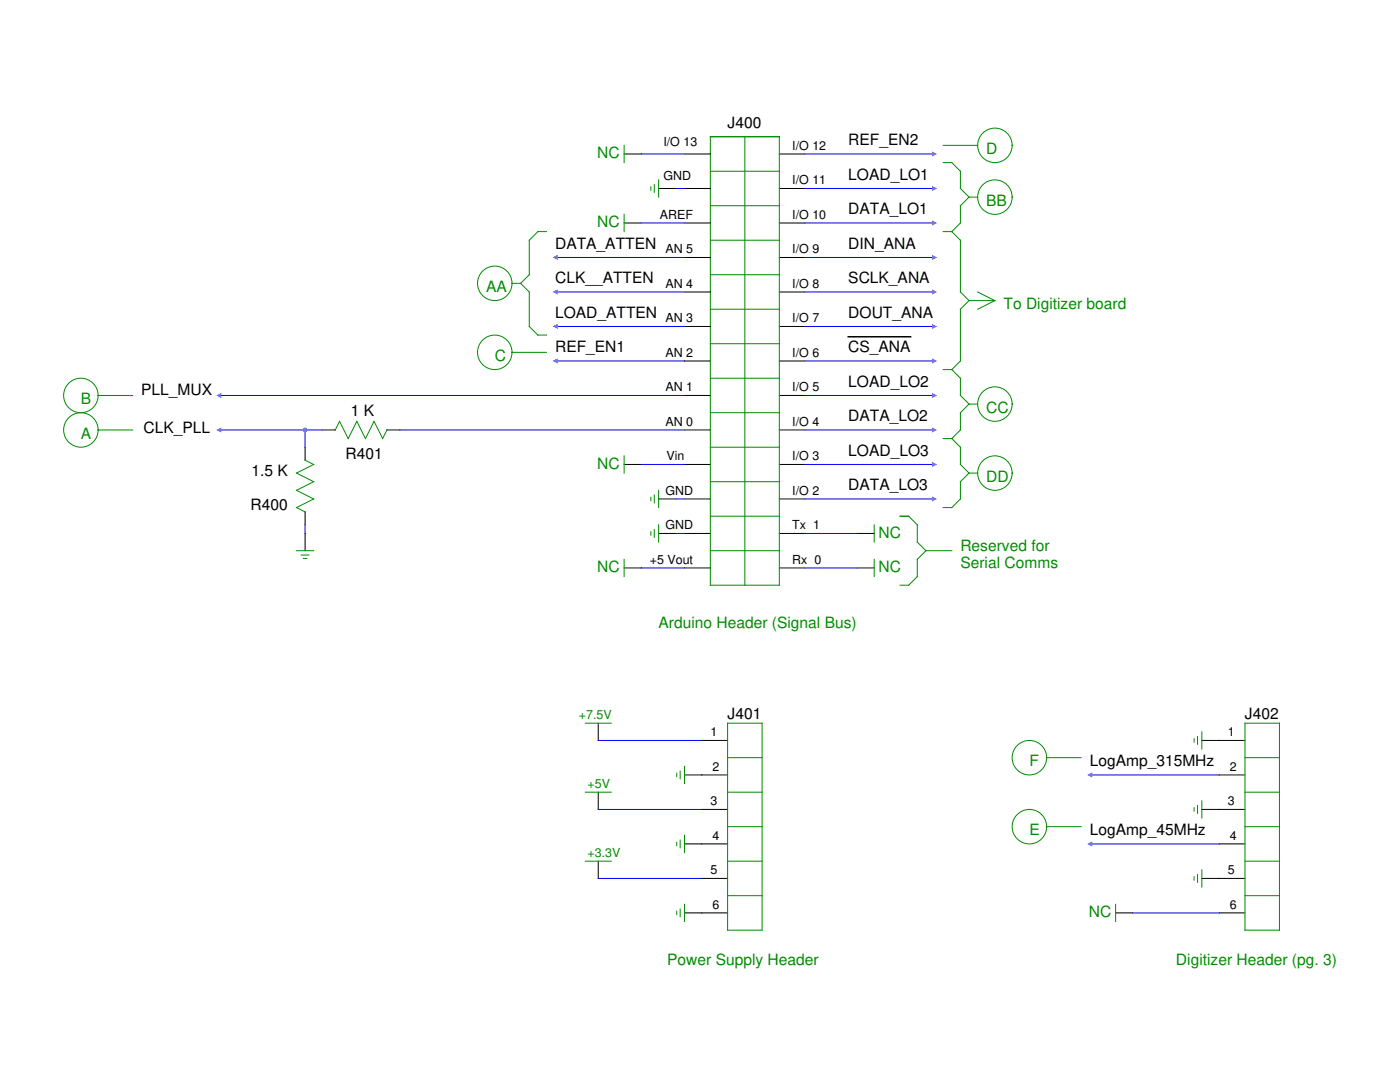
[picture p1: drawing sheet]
<svg xmlns="http://www.w3.org/2000/svg" width="279mm" height="216mm" viewBox="0 0 279 216" stroke-linecap="round" stroke-linejoin="round" font-family="sans-serif">
<g fill="none" stroke="#00f" stroke-width=".2">
<path d="M128 30.7h8.6M134.9 37.6h1.7M160.7 30.7h25.8M160.7 37.6h25.8M110.8 58.3h25.8M110.8 51.4h25.8M128 44.5h8.6M160.7 44.5h25.8M160.7 58.3h25.8M160.7 51.4h25.8M43.7 78.9h92.9M110.8 72h25.8"/>
<path d="M110.8 65.1h25.8M160.7 72h25.8M160.7 65.1h25.8M160.7 78.9h25.8M43.7 85.8h20.6M60.9 85.8v3.4M79.8 85.8h56.8M128 92.7h8.6M134.9 99.6h1.7M160.7 99.6h25.8M160.7 85.8h25.8M160.7 92.7h25.8"/>
<path d="M60.9 104.7v1.7M128 113.3h8.6M134.9 106.4h1.7M160.7 113.3h10.3M160.7 106.4h10.3M119.4 147.7h20.6M217.5 154.6h25.8M119.4 161.5h20.6M119.4 175.3h20.6M217.5 168.4h25.8M226.1 182.2h17.2"/>
</g>
<g fill="none" stroke="#000" stroke-width=".2">
<path d="M124.6 30.7h3.4M131.4 37.6h3.5M136.6 37.6h5.2M136.6 30.7h5.2M155.5 37.6h5.2M155.5 30.7h5.2M124.6 44.5h3.4M136.6 58.3h5.2M136.6 51.4h5.2M136.6 44.5h5.2M155.5 58.3h5.2M155.5 51.4h5.2"/>
<path d="M155.5 44.5h5.2M136.6 78.9h5.2M136.6 72h5.2M136.6 65.1h5.2M155.5 78.9h5.2M155.5 72h5.2M155.5 65.1h5.2M60.9 89.2v2.7M64.3 85.8h2.6M77.2 85.8h2.6M124.6 92.7h3.4M131.4 99.6h3.5"/>
<path d="M136.6 99.6h5.2M136.6 92.7h5.2M136.6 85.8h5.2M155.5 99.6h5.2M155.5 92.7h5.2M155.5 85.8h5.2M60.9 102.1v2.6M60.9 106.4v3.5M124.6 113.3h3.4M131.4 106.4h3.5M136.6 113.3h5.2M136.6 106.4h5.2"/>
<path d="M155.5 113.3h5.2M155.5 106.4h5.2M171 113.3h3.5M171 106.4h3.5M119.4 144.3v3.4M119.4 158.1v3.4M136.6 154.6h8.6M140 147.7h5.2M239.9 147.7h8.6M243.3 154.6h5.2M119.4 171.8v3.5M136.6 168.4h8.6"/>
<path d="M140 161.5h5.2M140 175.3h5.2M239.9 161.5h8.6M239.9 175.3h8.6M243.3 168.4h5.2M136.6 182.2h8.6M222.6 182.2h3.5M243.3 182.2h5.2"/>
</g>
<g fill="none" stroke="#008b00" stroke-width=".2">
<path d="M124.6 29v3.4M129.9 37.3v.7M130.6 36.8v1.6M131.4 35.9v3.4M141.8 27.3h13.7v89.5h-13.7zM141.8 34.2h13.7M148.6 27.3v89.5M188.2 32.4h1.7l1.8 1.8v3.4l1.7 1.7M188.2 29h6.9M193.4 39.3l-1.7 1.8v3.4l-1.8 1.7M193.4 39.3h1.7M102.2 56.5h1.7"/>
<path d="M103.9 56.5l1.7 1.8v6.8l1.7 1.8h1.8M109.1 46.2h-1.8l-1.7 1.7v6.9l-1.7 1.7M124.6 42.8v3.4M141.8 54.8h13.7M141.8 47.9h13.7M141.8 41.1h13.7M188.2 46.2h1.7M189.9 46.2l1.8 1.7v10.4l1.7 1.7M193.4 60l-1.7 1.7v10.3l-1.8 1.7M193.4 60h5.2M195.1 58.3l3.5 1.7M198.6 60l-3.5 1.7"/>
<path d="M19.6 78.9h6.9M102.2 70.3h6.9M141.8 75.5h13.7M141.8 61.7h13.7M141.8 68.6h13.7M188.2 73.7h1.7M189.9 73.7l1.8 1.8v3.4l1.7 1.7M19.6 85.8h6.9M60.9 91.8l1.7 .9-3.4 1.7 3.4 1.7-3.4 1.7 3.4 1.8-3.4 1.7 1.7 .8M66.9 85.8l.9-1.7 1.7 3.4 1.7-3.4 1.7 3.4 1.8-3.4 1.7 3.4M77.2 85.8l-.8 1.7M124.6 91v3.4"/>
<path d="M129.9 99.2v.7M130.6 98.8v1.5M131.4 97.8v3.5M141.8 89.2h13.7M141.8 96.1h13.7M141.8 82.4h13.7M188.2 87.5h1.7M189.9 87.5l1.8 1.7v3.5l1.7 1.7M193.4 80.6l-1.7 1.8v3.4l-1.8 1.7M193.4 94.4l-1.7 1.7v3.5l-1.8 1.7h-1.7M193.4 80.6h1.7M193.4 94.4h1.7"/>
<path d="M59.2 109.9h3.4M60.1 110.7h1.6M60.5 111.4h.7M124.6 111.6v3.4M129.9 106.1v.7M130.6 105.7v1.5M131.4 104.7v3.5M141.8 109.9h13.7M141.8 103h13.7M174.5 104.7v3.5M174.5 111.6v3.4M179.6 103h1.7l1.8 1.7v3.5l1.7 1.7"/>
<path d="M184.8 109.9l-1.7 1.7v3.4l-1.8 1.8h-1.7M184.8 109.9h5.1M116.8 158.1h5.2M116.8 144.3h5.2M135.1 154.3v.7M135.7 153.9v1.5M136.6 152.9v3.4M145.2 158.1h6.9M145.2 151.2h6.9M145.2 144.3h6.9v41.3h-6.9zM208.9 151.2h6.9M238.3 147.4v.7"/>
<path d="M239 147v1.5M239.9 146v3.5M239.9 159.8v3.4M248.5 158.1h6.8M248.5 151.2h6.8M248.5 144.3h6.8v41.3h-6.8zM116.8 171.8h5.2M135.1 168.1v.6M135.7 167.6v1.6M136.6 166.7v3.4M145.2 165h6.9M145.2 178.7h6.9"/>
<path d="M145.2 171.8h6.9M208.9 165h6.9M238.3 161.2v.7M238.3 174.9v.7M239 160.7v1.6M239 174.5v1.6M239.9 173.6v3.4M248.5 165h6.8M248.5 178.7h6.8M248.5 171.8h6.8M135.1 181.8v.7M135.7 181.4v1.5"/>
<path d="M136.6 180.4v3.5M222.6 180.4v3.5"/>
<circle cx="198.6" cy="29" r="3.4"/>
<circle cx="198.6" cy="39.3" r="3.4"/>
<circle cx="98.7" cy="56.5" r="3.4"/>
<circle cx="16.1" cy="78.9" r="3.4"/>
<circle cx="98.7" cy="70.3" r="3.4"/>
<circle cx="16.1" cy="85.8" r="3.4"/>
<circle cx="198.6" cy="80.6" r="3.4"/>
<circle cx="198.6" cy="94.4" r="3.4"/>
<circle cx="205.4" cy="151.2" r="3.4"/>
<circle cx="205.4" cy="165" r="3.4"/>
</g>
<path d="M169.3 67.2h12.4" fill="none" stroke="#000" stroke-width=".31"/>
<g fill="#a020f0">
<path d="M186 44l1 .5-1 .5z"/>
<path d="M110.3 72l1-.5v1z"/>
<path d="M110.3 58.3l1-.6v1.1z"/>
<path d="M110.3 51.4l1-.5v1z"/>
<path d="M186 99l1 .6-1 .5z"/>
<path d="M186 85.3l1 .5-1 .5z"/>
<path d="M186 30.2l1 .5-1 .5z"/>
<path d="M186 92.2l1 .5-1 .5z"/>
<path d="M110.3 65.1l1-.5v1.1z"/>
<path d="M186 37.1l1 .5-1 .5z"/>
<path d="M217 154.6l1-.5v1z"/>
<path d="M186 64.6l1 .5-1 .6z"/>
<path d="M186 57.7l1 .6-1 .5z"/>
<path d="M186 50.9l1 .5-1 .5z"/>
<path d="M217 168.4l1-.5v1z"/>
<path d="M43.2 78.9l1-.5v1z"/>
<path d="M186 78.4l1 .5-1 .5z"/>
<path d="M186 71.5l1 .5-1 .5z"/>
<path d="M43.2 85.8l1-.5v1z"/>
<circle cx="60.9" cy="85.8" r=".43"/>
</g>
<g font-size="3.1">
<text x="145.2" y="25.6">J400</text>
<text x="169.3" y="29">REF_EN2</text>
<text x="169.3" y="35.9">LOAD_LO1</text>
<text x="169.3" y="42.8">DATA_LO1</text>
<text x="110.8" y="49.7">DATA_ATTEN</text>
<text x="169.3" y="49.7">DIN_ANA</text>
<text x="110.8" y="56.5">CLK__ATTEN</text>
<text x="169.3" y="56.5">SCLK_ANA</text>
<text x="110.8" y="63.4">LOAD_ATTEN</text>
<text x="169.3" y="63.4">DOUT_ANA</text>
<text x="110.8" y="70.3">REF_EN1</text>
<text x="169.3" y="70.3">CS_ANA</text>
<text x="169.3" y="77.2">LOAD_LO2</text>
<text x="28.2" y="78.9">PLL_MUX</text>
<text x="70" y="82.9">1 K</text>
<text x="28.7" y="86.4">CLK_PLL</text>
<text x="169.3" y="84.1">DATA_LO2</text>
<text x="50.2" y="95">1.5 K</text>
<text x="68.9" y="91.5">R401</text>
<text x="169.3" y="91">LOAD_LO3</text>
<text x="50" y="101.8">R400</text>
<text x="169.3" y="97.8">DATA_LO3</text>
<text x="145.2" y="143.4">J401</text>
<text x="248.5" y="143.4">J402</text>
<text x="217.5" y="152.9">LogAmp_315MHz</text>
<text x="217.5" y="166.7">LogAmp_45MHz</text>
</g>
<g font-size="3.1" fill="#008b00">
<text x="119.2" y="31.6">NC</text>
<text x="196.8" y="30.7">D</text>
<text x="196.8" y="41.1">BB</text>
<text x="119.2" y="45.3">NC</text>
<text x="97" y="58.3">AA</text>
<text x="200.3" y="61.7">To Digitizer board</text>
<text x="98.7" y="72">C</text>
<text x="16.1" y="80.6">B</text>
<text x="196.8" y="82.4">CC</text>
<text x="16.1" y="87.5">A</text>
<text x="119.2" y="93.5">NC</text>
<text x="196.8" y="96.1">DD</text>
<text x="175.3" y="107.3">NC</text>
<text x="191.7" y="109.8">Reserved for</text>
<text x="191.7" y="113.3">Serial Comms</text>
<text x="119.2" y="114.2">NC</text>
<text x="175.3" y="114.2">NC</text>
<text x="131.4" y="125.4">Arduino Header (Signal Bus)</text>
<text x="205.4" y="152.9">F</text>
<text x="205.4" y="166.7">E</text>
<text x="217.3" y="183">NC</text>
<text x="133.2" y="192.5">Power Supply Header</text>
<text x="234.7" y="192.5">Digitizer Header (pg. 3)</text>
</g>
<g font-size="2.5">
<text x="132.4" y="29.1">I/O 13</text>
<text x="158.1" y="29.9">I/O 12</text>
<text x="132.4" y="36">GND</text>
<text x="158.1" y="36.7">I/O 11</text>
<text x="131.7" y="43.6">AREF</text>
<text x="158.1" y="43.6">I/O 10</text>
<text x="132.8" y="50.5">AN 5</text>
<text x="158.1" y="50.5">I/O 9</text>
<text x="132.8" y="57.4">AN 4</text>
<text x="158.1" y="57.4">I/O 8</text>
<text x="132.8" y="64.3">AN 3</text>
<text x="158.1" y="64.3">I/O 7</text>
<text x="132.8" y="71.2">AN 2</text>
<text x="158.1" y="71.2">I/O 6</text>
<text x="132.8" y="78">AN 1</text>
<text x="158.1" y="78">I/O 5</text>
<text x="132.8" y="84.9">AN 0</text>
<text x="158.1" y="84.9">I/O 4</text>
<text x="133" y="91.8">Vin</text>
<text x="158.1" y="91.8">I/O 3</text>
<text x="132.8" y="98.7">GND</text>
<text x="158.1" y="98.7">I/O 2</text>
<text x="132.8" y="105.6">GND</text>
<text x="158.1" y="105.6">Tx 1</text>
<text x="129.7" y="112.5">+5 Vout</text>
<text x="158.1" y="112.5">Rx 0</text>
<text x="141.8" y="146.9">1</text>
<text x="245" y="146.9">1</text>
<text x="142.2" y="153.9">2</text>
<text x="245.4" y="153.9">2</text>
<text x="141.8" y="160.7">3</text>
<text x="245" y="160.7">3</text>
<text x="142.2" y="167.6">4</text>
<text x="245.4" y="167.6">4</text>
<text x="141.8" y="174.4">5</text>
<text x="245" y="174.4">5</text>
<text x="142.2" y="181.4">6</text>
<text x="245.4" y="181.4">6</text>
</g>
<g font-size="2.5" fill="#008b00">
<text x="115.5" y="143.4">+7.5V</text>
<text x="117.2" y="157.2">+5V</text>
<text x="117.2" y="171">+3.3V</text>
</g>
</svg>
